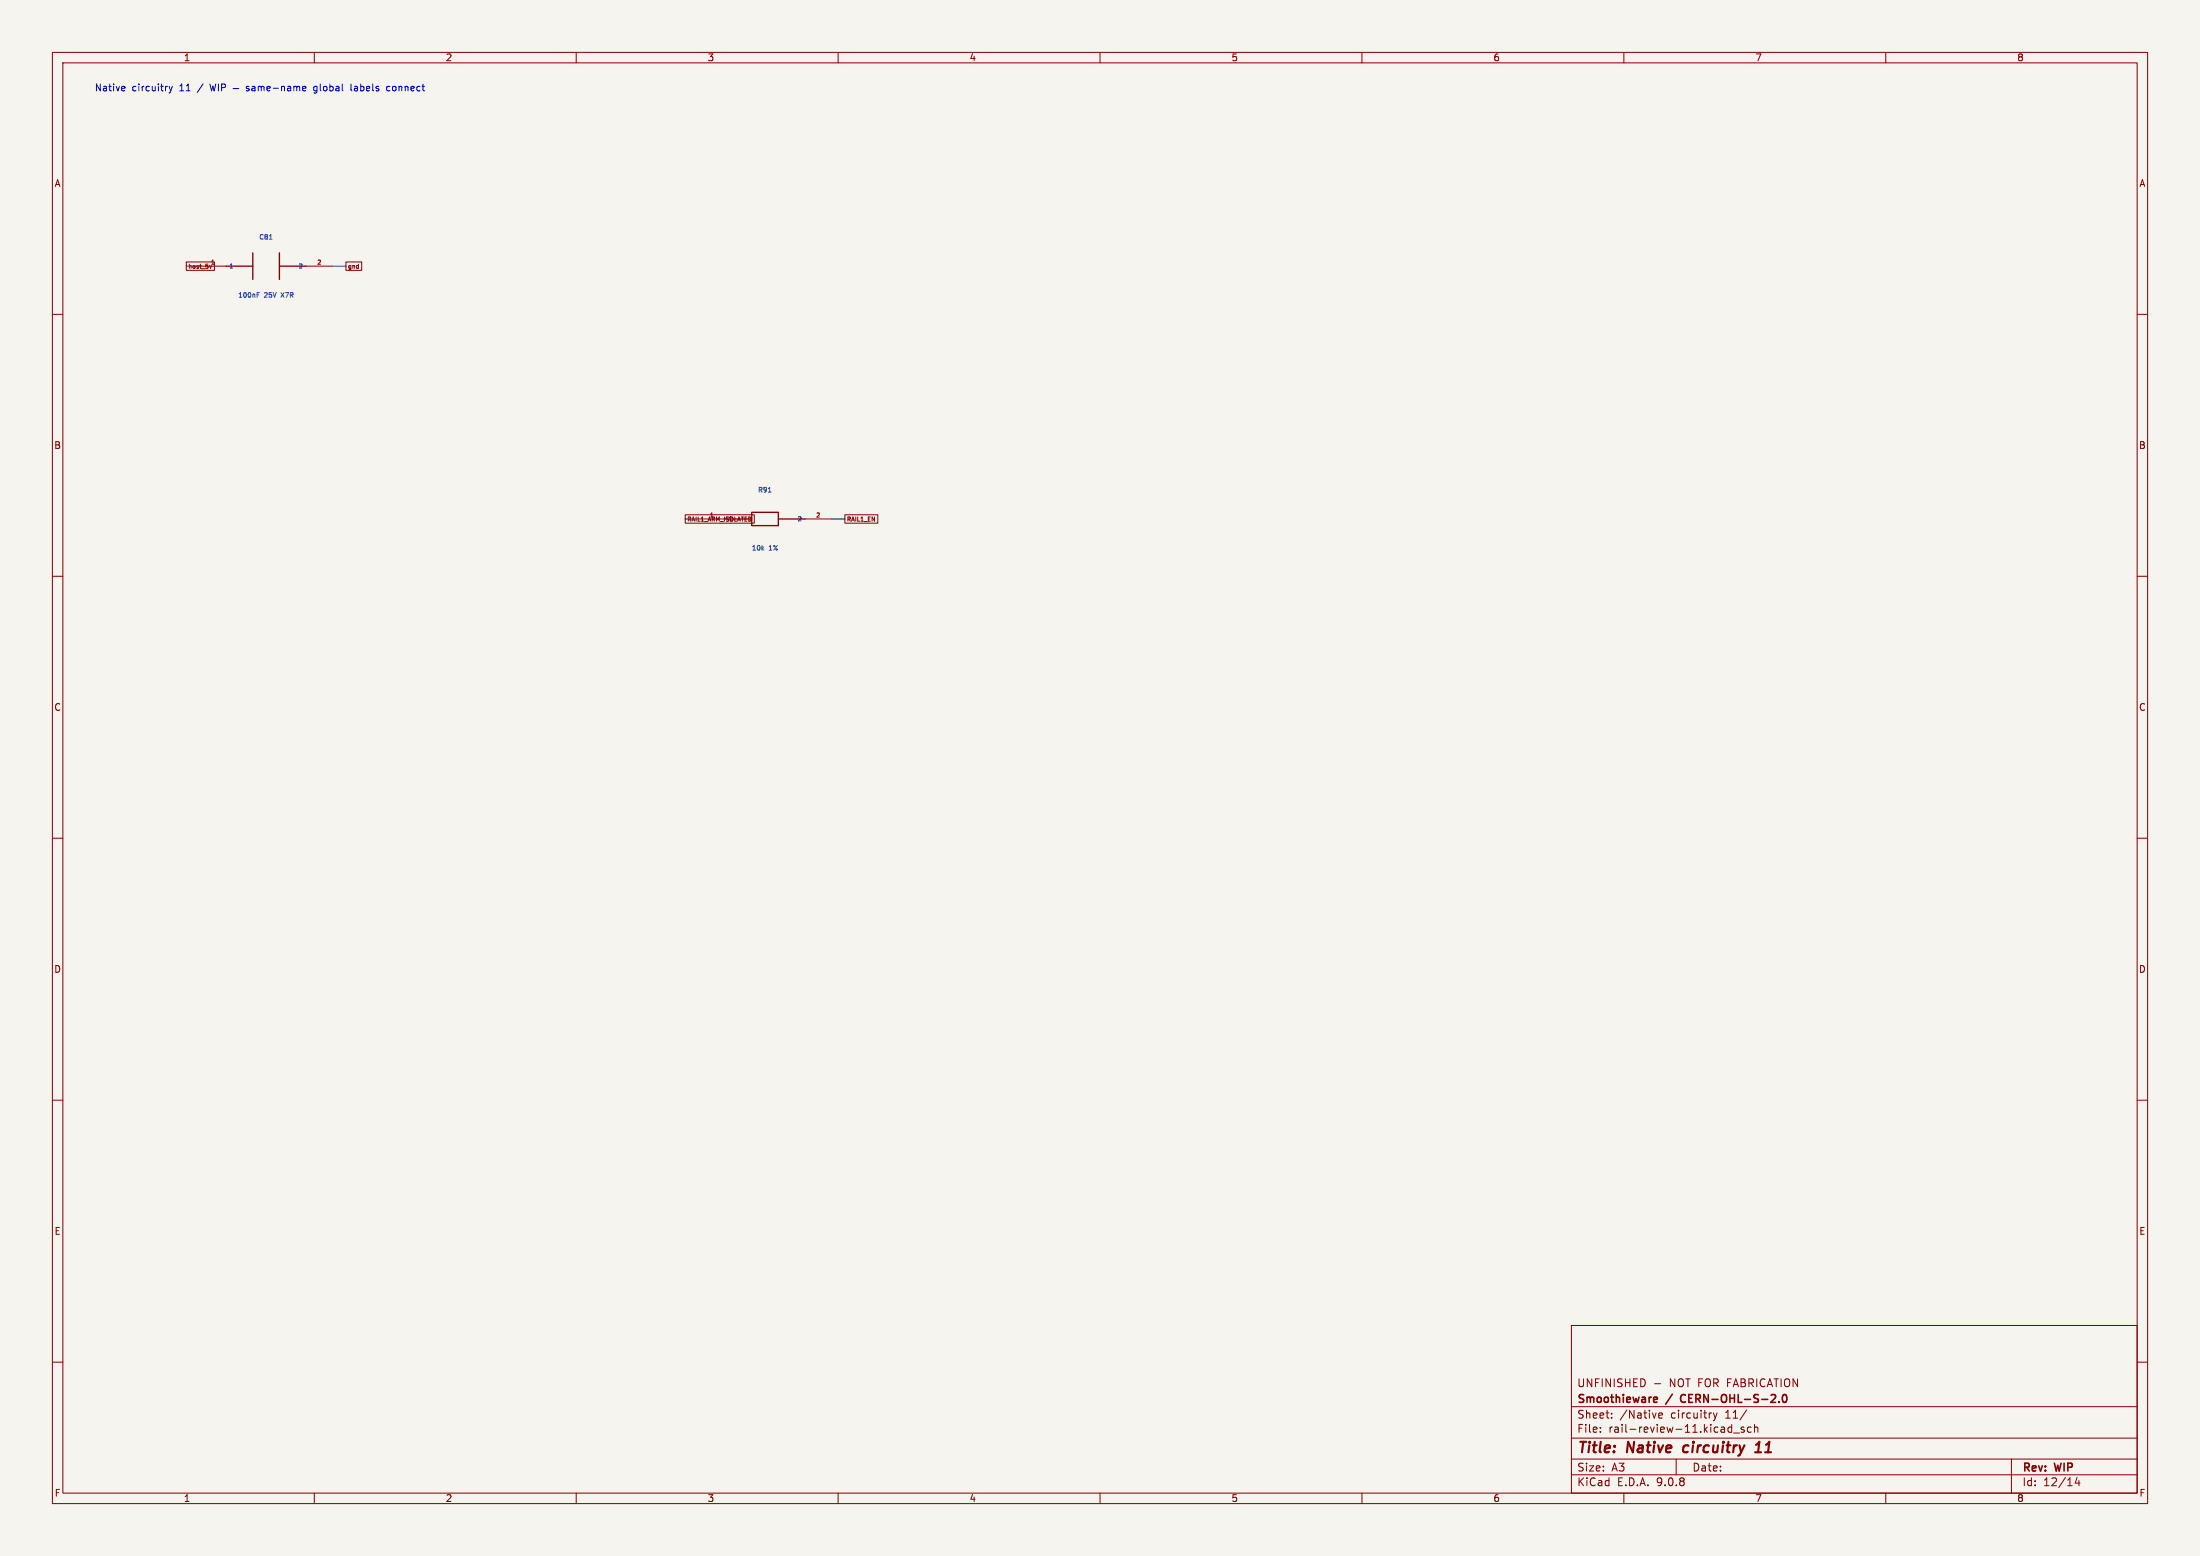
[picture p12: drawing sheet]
<svg xmlns="http://www.w3.org/2000/svg" width="420mm" height="297mm" viewBox="0 0 420 297" stroke-linecap="round" stroke-linejoin="round" font-family="sans-serif">
<path d="M0 0h420v297h-420z" fill="#f5f4ef" stroke="#f5f4ef" stroke-width=".19"/>
<g fill="none" stroke="#840000" stroke-width=".19">
<path d="M10 10h400v277h-400zM12 12h396v273h-396zM60 10v2M110 10v2M160 10v2M210 10v2M260 10v2M310 10v2M360 10v2M35.6 50h5.3v1.6h-5.3zM38.1 50.8h5.1M40 50.7l.2 .5 .2-.5"/>
<path d="M58.4 50.8h5.1M66 50h3.1v1.6h-3.1zM10 60h2M408 60h2M130.8 98.3h13.2v1.6h-13.2zM133.3 99.1h5.1M153.7 99.1h5M161.3 98.3h6.3v1.6h-6.3zM10 110h2M408 110h2M10 160h2M408 160h2"/>
<path d="M10 210h2M408 210h2M300 253h108v32h-108zM10 260h2M300 278.5h108M300 274.5h108M300 268.5h108M305.5 273.2v.2M305.5 272.5v.1M307.7 270.5v.2M307.7 269.8v.1M315.9 264.1h1.1"/>
<path d="M316.7 270.2l.7-.2-.1-.2-.4-.1-.2 .2v.7h.6M320 278.5v3M327.1 269.7l.3 1M327.4 270.7l-.3 .5M327.8 269.7l-.4 1M330 273.3h.6M330 272.5h.6M330.6 271.9v1.5M330.9 273.5h1.2M332.9 272.5l-.3-.1-.2 .2v.2l.5 .2v.3h-.5M333.4 269.1l-1.2 1.9M334.3 272.5l-.4-.1-.3 .3 .1 .6h.6"/>
<path d="M334.9 272.5l.3-.1 .3 .1 .1 .9M334.9 271.9v1.5M384 278.5v6.5M408 260h2M60 285v2M110 285v2M160 285v2M210 285v2M260 285v2M300 281.5h108M310 285v2M360 285v2"/>
<path d="M396.5 282l-.3 1.1h.9M396.9 282.6v1"/>
</g>
<path d="M321.5 276.1l-.2 .7 .3 .4M335 277.2h1.2M335.2 275.8l.7-.6-.3 2" fill="none" stroke="#840000" stroke-width=".4"/>
<path d="M315.9 266.7l.4 .1 .1 .2-.7 .2M316.3 267.6l-.4 .1M321 266.4l-.2 .4 .2 .7M338 267.7h1M338.9 266.3v.5M339.6 267.5v.2M340.4 266.3l.2-.1a.8 .8 0 0 1 .5 .7 .8 .8 0 0 1-.5 .8l-.2-.2-.1-.4z" fill="none" stroke="#840000" stroke-width=".3"/>
<path d="M43.2 50.8h5.1M48.3 48.3v5M53.3 50.8h5.1M53.3 48.3v5M138.4 99.1h5.1M143.5 97.8h5.1v2.5h-5.1zM148.6 99.1h5.1" fill="none" stroke="#840000" stroke-width=".25"/>
<path d="M49.1 56.3h.3M49.1 55.8h.4M51.4 45.7h.5M146.7 93.9h.5" fill="none" stroke="#006464" stroke-width=".19"/>
<path d="M35.6 50.8h2.5M63.5 50.8h2.5M130.8 99.1h2.5M158.7 99.1h2.6" fill="none" stroke="#009600" stroke-width=".19"/>
<g fill="none" stroke="#0000c2" stroke-width=".19">
<path d="M23.7 16.5l.2 .3-.7 .1M23.8 17.3h-.1M32.3 16.5l.3 .8M32.6 17.3l-.3 .5M32.9 16.5l-.3 .8M40.1 16l.3 1.3 .2-.9 .3 .9 .3-1.3M41.7 16v1.3M42.3 16.7h.6l.1-.2v-.3l-.7-.2v1.3M44.5 16.9h1.1M47.5 16.5h-.3l-.2 .2 .1 .1 .4 .2v.3h-.5M48.1 16.5h.5l.1 .8M48.7 16.8h-.5l-.1 .2 .1 .3h.5"/>
<path d="M49.3 16.6l.4-.1 .2 .2M49.3 16.5v.8M49.9 16.7l.1-.2h.4v.8M49.9 16.7v.6M51 16.9l.6-.1-.1-.3h-.3l-.2 .2v.6h.5M52.1 16.8h1M53.8 16.6l.1-.1h.4v.8M53.8 16.5v.8M54.9 16.5h.5l.1 .8M55.5 16.8h-.4l-.2 .2 .2 .3h.4M56.1 16.6l.4-.1 .2 .2M56.1 16.5v.8"/>
<path d="M56.7 16.7l.2-.2h.3v.8M56.7 16.7v.6M57.8 16.9l.6-.1-.1-.3h-.3l-.2 .2v.6h.5M59.9 17.7h.5M60.4 16.5h-.4l-.1 .2v.5l.5 .1M67 16v1.2l.2 .1M67.7 16.9v.4M74.4 16.5h-.3l-.3 .2 .1 .6h.5"/>
</g>
<g font-size="2.8" fill="#840000">
<text x="301" y="277.9">Title:</text>
<text x="310.6" y="277.9">Native</text>
<text x="322.2" y="277.9">circuitry</text>
<text x="336.8" y="277.9">11</text>
</g>
<g font-size="2.1" fill="#840000">
<text x="301" y="268.2">Smoothieware</text>
<text x="301" y="265">UNFINISHED</text>
<text x="318.2" y="268.2">/</text>
<text x="318.7" y="265">NOT FOR FABRICATION</text>
<text x="321.5" y="268.2">CERN-OHL-S-2.0</text>
<text x="301" y="273.7">File:</text>
<text x="301" y="271">Sheet:</text>
<text x="307.1" y="273.7">rail-review-11.kicad_sch</text>
<text x="309.2" y="271">/Native</text>
<text x="319" y="271">circuitry</text>
<text x="329.5" y="271">11/</text>
<text x="301" y="281.1">Size:</text>
<text x="307.6" y="281.1">A3</text>
<text x="323" y="281.1">Date:</text>
<text x="386" y="281.3">Rev:</text>
<text x="392.4" y="281.3">WIP</text>
<text x="301" y="283.9">KiCad</text>
<text x="308.7" y="283.9">E.D.A.</text>
<text x="316.3" y="283.9">9.0.8</text>
<text x="386" y="283.9">Id:</text>
<text x="390.1" y="283.9">12/14</text>
</g>
<g font-size="1.8" fill="#840000">
<text x="35" y="11.9">1</text>
<text x="85" y="11.9">2</text>
<text x="135" y="11.9">3</text>
<text x="185" y="11.9">4</text>
<text x="235" y="11.9">5</text>
<text x="285" y="11.9">6</text>
<text x="335" y="11.9">7</text>
<text x="385" y="11.9">8</text>
<text x="10.3" y="35.9">A</text>
<text x="408.3" y="35.9">A</text>
<text x="10.3" y="85.9">B</text>
<text x="408.2" y="85.9">B</text>
<text x="10.3" y="135.9">C</text>
<text x="408.2" y="135.9">C</text>
<text x="10.3" y="185.9">D</text>
<text x="408.2" y="185.9">D</text>
<text x="10.3" y="235.9">E</text>
<text x="408.3" y="235.9">E</text>
<text x="10.3" y="285.9">F</text>
<text x="35" y="286.9">1</text>
<text x="85" y="286.9">2</text>
<text x="135" y="286.9">3</text>
<text x="185" y="286.9">4</text>
<text x="235" y="286.9">5</text>
<text x="285" y="286.9">6</text>
<text x="335" y="286.9">7</text>
<text x="385" y="286.9">8</text>
<text x="408.3" y="285.9">F</text>
</g>
<g font-size="1.8" fill="#0000c2">
<text x="18" y="17.6">Native</text>
<text x="25.2" y="17.6">circuitry</text>
<text x="34.4" y="17.6">11</text>
<text x="38" y="17.6">/</text>
<text x="60.9" y="17.6">global</text>
<text x="68.2" y="17.6">labels</text>
<text x="75.2" y="17.6">connect</text>
</g>
<g font-size="1.3" fill="#006464">
<text x="49.4" y="45.9">C81</text>
<text x="45.3" y="57">100nF</text>
<text x="50.5" y="57">25V</text>
<text x="53.9" y="57">X7R</text>
<text x="144.6" y="94.2">R91</text>
<text x="143.4" y="105.3">10k</text>
<text x="146.8" y="105.3">1%</text>
</g>
<g font-size="1.1" fill="#840000">
<text x="35.9" y="51.5">host_5v</text>
<text x="66.3" y="51.5">gnd</text>
<text x="131.1" y="99.7">RAIL1_ARM_ISOLATED</text>
<text x="138.9" y="99.7">1</text>
<text x="161.6" y="99.7">RAIL1_EN</text>
</g>
<g font-size="1.1" fill="#a90000">
<text x="40.1" y="50.5">1</text>
<text x="60.4" y="50.5">2</text>
<text x="135.4" y="98.8">1</text>
<text x="155.7" y="98.8">2</text>
</g>
<g font-size="1.1" fill="#006464">
<text x="43.7" y="51.4">1</text>
<text x="56.9" y="51.4">2</text>
<text x="152.1" y="99.7">2</text>
</g>
</svg>
